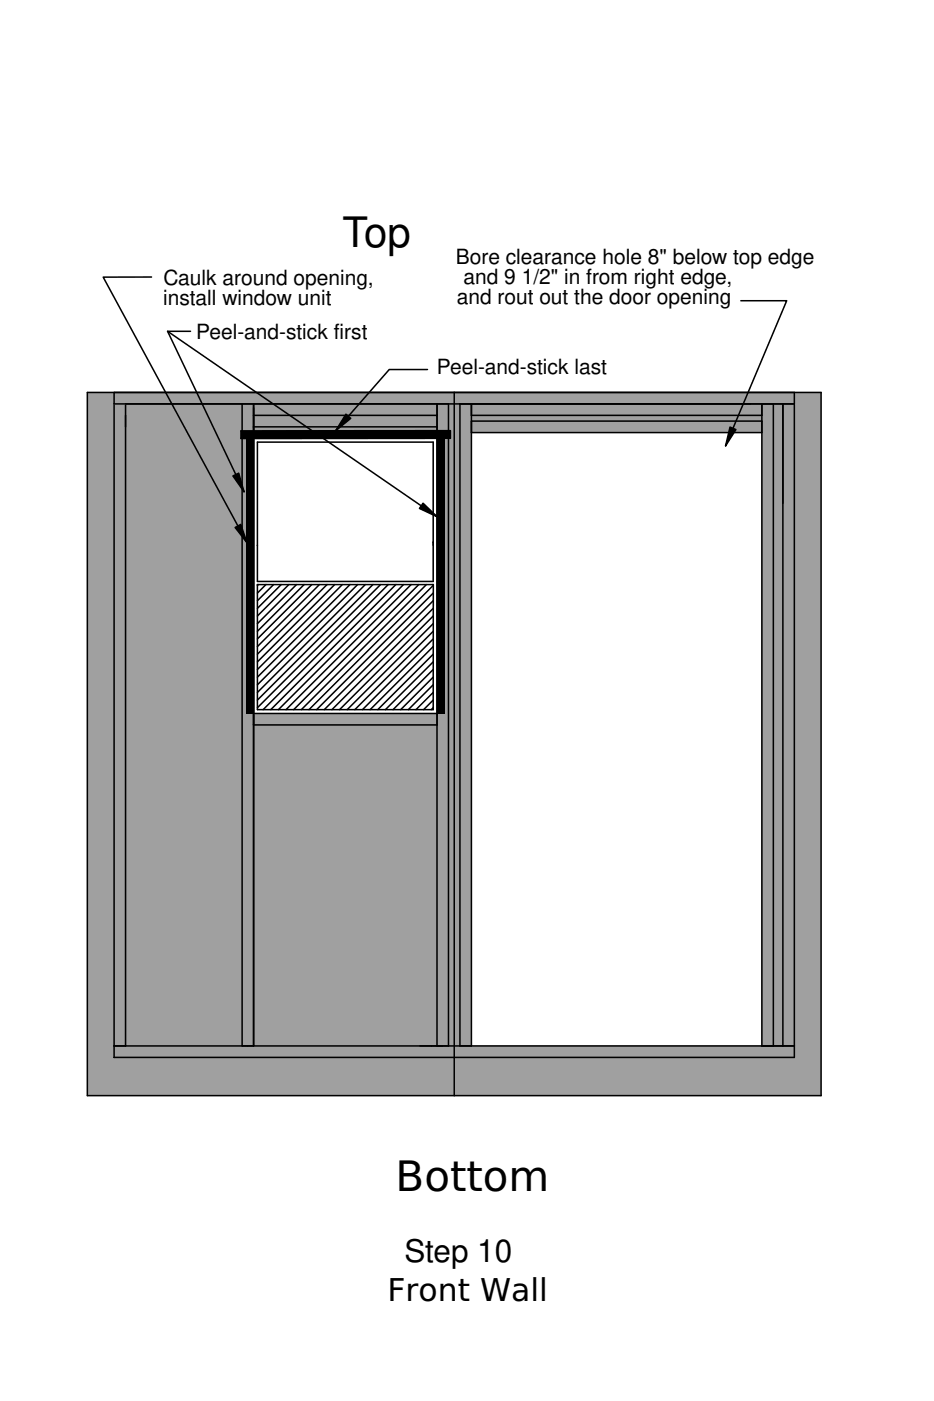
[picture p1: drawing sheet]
<svg xmlns="http://www.w3.org/2000/svg" width="152mm" height="229mm" viewBox="0 0 152 229" stroke-linecap="round" stroke-linejoin="round" font-family="sans-serif">
<g fill="#a0a0a4">
<path d="M74.1 64h59.9v114.8h-59.9zM76.9 70.6h47.4v100.1h-47.4z" fill-rule="evenodd"/>
<path d="M41.4 71.5h29.9v44.9h-29.9zM14.3 64h59.8v114.8h-59.8z" fill-rule="evenodd"/>
</g>
<g fill="none" stroke="#000" stroke-width=".25">
<path d="M24.7 45.2h-7.9l23.5 43.4M27.3 54.1l44 30.2M31.1 54.1h-3.8l12.5 26.1M120.9 49.1h7.5l-10 23.7M14.3 64h119.7v114.8h-119.7zM18.6 64v108.5h111v-106.5M20.5 65.9v104.8M39.3 70.3h34.2v1.2l-34.2 .1zM39.5 65.9v104.8M41.4 65.9v104.8M41.4 67.8h29.9M41.4 71.5h29.9"/>
<path d="M41.4 69.6h29.9M42 72.1h28.7v22.8h-28.7zM69.7 60.3h-6.2l-8.7 10M71.3 65.9v104.8M73.2 65.9v104.8M74.1 64v114.8M75.1 65.9v104.8M76.9 65.9v104.8M76.9 67.8h47.4M76.9 68.7h47.4M76.9 70.6h47.4M124.3 65.9v104.8"/>
<path d="M126.2 65.9v104.8M127.7 65.9v104.8M129.6 64v1.9h-111M42 89h.1M42 95.4h28.7v20.4h-28.7zM42.1 95.4l-.1 .1M43.4 95.4l-1.4 1.4M44.6 95.4l-2.6 2.6M45.9 95.4l-3.9 3.9M47.1 95.4l-5.1 5.1M48.4 95.4l-6.4 6.4M49.6 95.4l-7.6 7.6"/>
<path d="M50.9 95.4l-8.9 8.9M52.1 95.4l-10.1 10.1M53.4 95.4l-11.4 11.3M54.6 95.4l-12.6 12.6M55.9 95.4l-13.9 13.8M57.1 95.4l-15.1 15.1M58.4 95.4l-16.4 16.3M59.6 95.4l-17.6 17.6M60.8 95.4l-18.8 18.8M62.1 95.4l-20.1 20.1M63.3 95.4l-20.4 20.4M64.6 95.4l-20.4 20.4"/>
<path d="M65.8 95.4l-20.4 20.4M67.1 95.4l-20.4 20.4M68.3 95.4l-20.4 20.4M69.6 95.4l-20.4 20.4M70.7 88.5h.1M70.7 99.3l-16.5 16.5M70.7 98l-17.8 17.8M70.7 96.8l-19 19M70.7 95.5l-20.3 20.3M41.4 116.4h29.9M41.4 118.3h29.9M70.7 115.5l-.3 .3"/>
<path d="M70.7 114.2l-1.6 1.6M70.7 113l-2.8 2.8M70.7 111.7l-4.1 4.1M70.7 110.5l-5.3 5.3M70.7 109.2l-6.6 6.6M70.7 108l-7.8 7.8M70.7 106.7l-9.1 9.1M70.7 105.5l-10.3 10.3M70.7 104.2l-11.6 11.6M70.7 103l-12.8 12.8M70.7 101.7l-14 14.1M70.7 100.5l-15.3 15.3"/>
<path d="M18.6 170.7h111"/>
</g>
<path d="M18.6 65.9h1.9" fill="none" stroke="#a0a0a4" stroke-width=".25"/>
<g fill="#000">
<path d="M56.4 67.6l.8 .7-2.4 2zM119.1 69.7l1 .4-1.7 2.7zM38 77.7l.9-.5 .9 3zM38.4 86.1l.9-.5 1 3zM69 82.1l2.3 2.2-2.9-1.3z"/>
<path d="M71.3 71.5h1.3v44.9h-1.3z" fill-rule="evenodd"/>
<path d="M39.3 70.3h34.2v1.2l-34.2 .1z" fill-rule="evenodd"/>
<path d="M40.1 71.5h1.3v44.9h-1.3z" fill-rule="evenodd"/>
</g>
<path d="M56.4 67.6l.8 .7-2.4 2zM119.1 69.7l1 .4-1.7 2.7zM38 77.7l.9-.5 .9 3zM38.4 86.1l.9-.5 1 3zM69 82.1l2.3 2.2-2.9-1.3z" fill="#000" stroke="#000" stroke-width=".25"/>
<g font-size="6.8">
<text x="55.9" y="40.3">Top</text>
<text x="64.6" y="194.4">Bottom</text>
</g>
<g font-size="5.1">
<text x="66" y="206">Step 10</text>
<text x="63.2" y="212.3">Front Wall</text>
</g>
<g font-size="3.4">
<text x="26.7" y="46.6">Caulk around opening,</text>
<text x="74.4" y="43.1">Bore clearance hole 8&quot; below top edge</text>
<text x="75.6" y="46.4">and 9</text>
<text x="85.1" y="46.4">1/2&quot; in from right edge,</text>
<text x="26.6" y="49.8">install window unit</text>
<text x="74.5" y="49.6">and rout out the door opening</text>
<text x="32" y="55.3">Peel-and-stick first</text>
<text x="71.3" y="61">Peel-and-stick last</text>
</g>
</svg>
